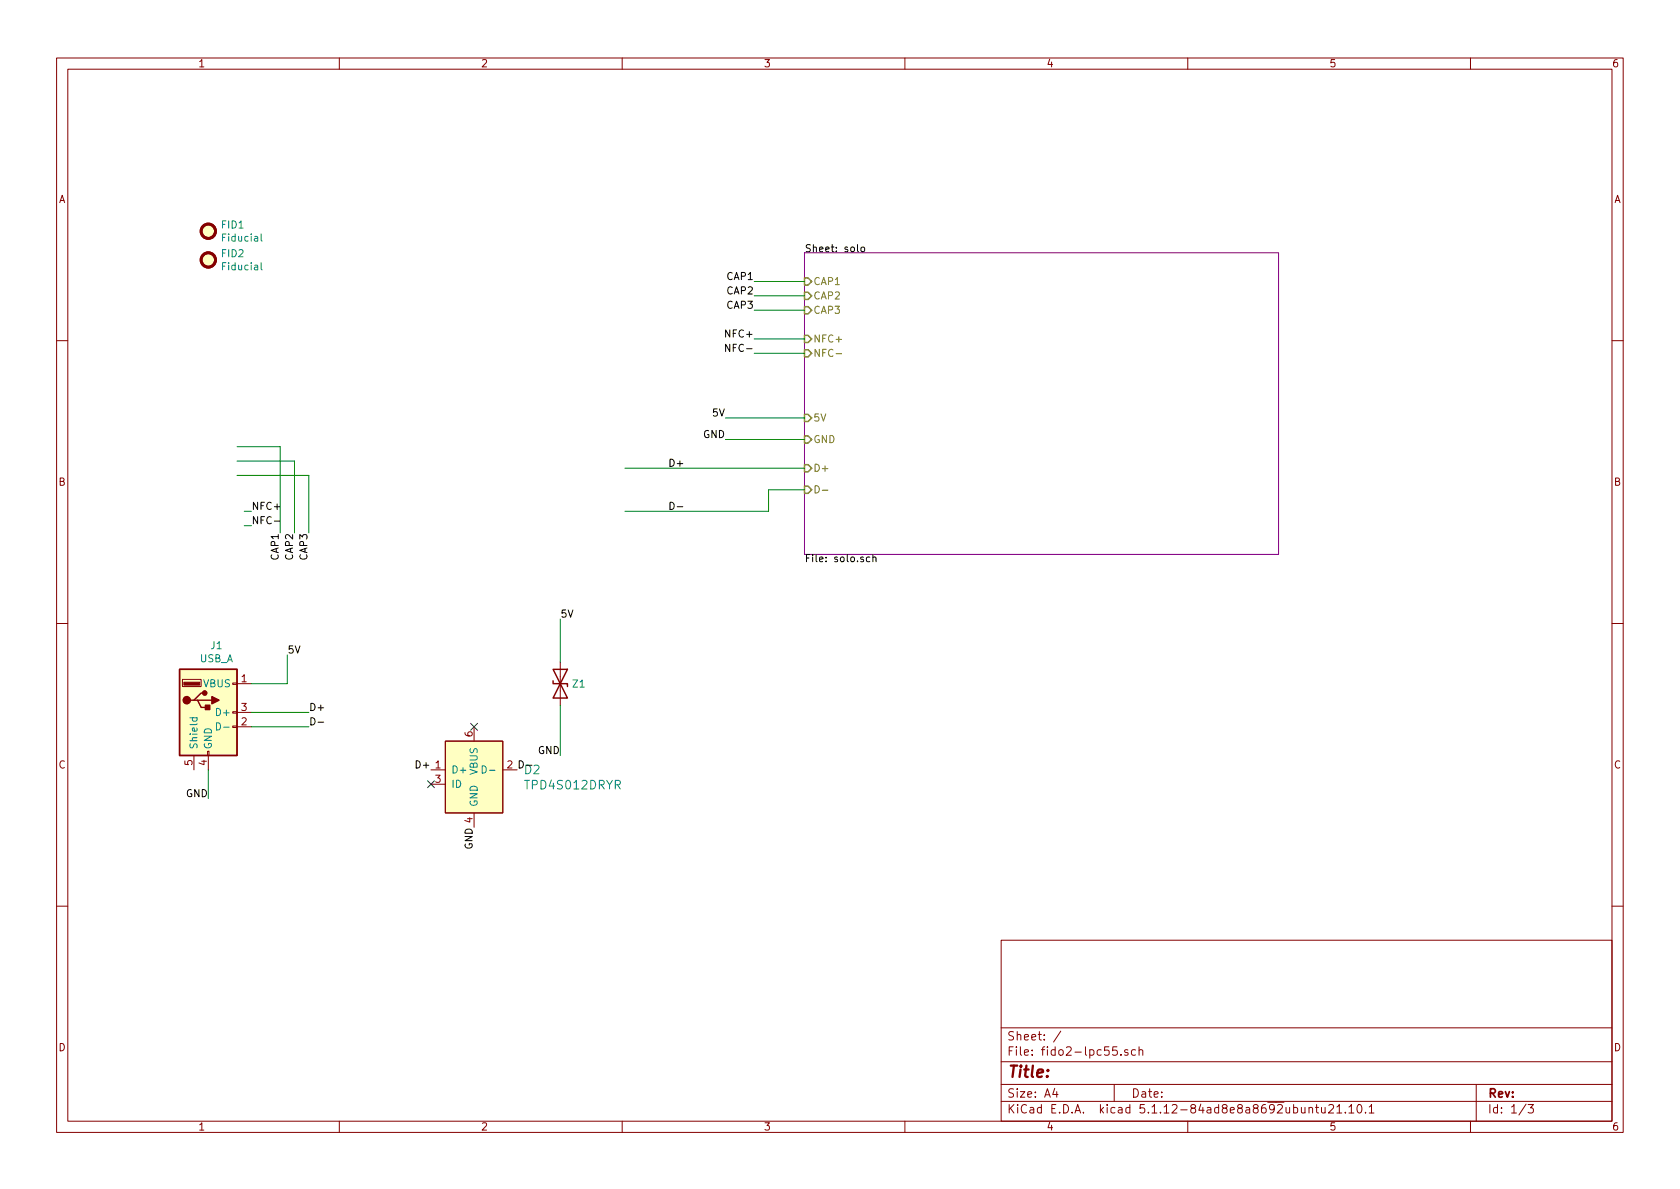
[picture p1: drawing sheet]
EESchema Schematic File Version 4
EELAYER 30 0
EELAYER END
$Descr A4 11693 8268
encoding utf-8
Sheet 1 3
Title ""
Date ""
Rev ""
Comp ""
Comment1 ""
Comment2 ""
Comment3 ""
Comment4 ""
$EndDescr
Text Label 3900 4300 0    50   ~ 0
5V
Text Label 3900 5250 2    50   ~ 0
GND
$Comp
L Device:D_TVS Z1
U 1 1
P 3900 4750
F 0 "Z1" V 3900 4829 50  0000 L CNN
F 1 "GG040205100N2P" V 3945 4828 50  0001 L CNN
F 2 "Resistor_SMD:R_0402_1005Metric" H 3900 4750 50  0001 C CNN
F 3 "~" H 3900 4750 50  0001 C CNN
F 4 "AVX Corporation" V 3900 4750 50  0001 C CNN "Manufacturer"
F 5 "" V 3900 4750 50  0001 C CNN "Description"
F 6 "GG040205100N2P" V 3900 4750 50  0001 C CNN "MPN"
F 7 "2" V 3900 4750 50  0001 C CNN "Pins"
F 8 "0402" V 3900 4750 50  0001 C CNN "Package"
	1    3900 4750
	0    1    1    0   
$EndComp
Wire Wire Line
	5350 3400 5600 3400
Wire Wire Line
	5350 3550 5350 3400
Wire Wire Line
	5250 2450 5600 2450
Wire Wire Line
	5600 2350 5250 2350
Wire Wire Line
	5250 2150 5600 2150
Wire Wire Line
	5600 2050 5250 2050
Wire Wire Line
	5250 1950 5600 1950
Text Label 5250 2450 2    50   ~ 0
NFC-
Text Label 5250 2350 2    50   ~ 0
NFC+
Text Label 5250 2150 2    50   ~ 0
CAP3
Text Label 5250 2050 2    50   ~ 0
CAP2
Text Label 5250 1950 2    50   ~ 0
CAP1
Wire Wire Line
	5050 3050 5600 3050
Wire Wire Line
	5050 2900 5600 2900
Text Label 5050 3050 2    50   ~ 0
GND
Text Label 5050 2900 2    50   ~ 0
5V
$Sheet
S 5600 1750 3300 2100
U 5DDFB633
F0 "solo" 50
F1 "solo.sch" 50
F2 "5V" I L 5600 2900 50 
F3 "GND" I L 5600 3050 50 
F4 "D+" I L 5600 3250 50 
F5 "D-" I L 5600 3400 50 
F6 "CAP1" I L 5600 1950 50 
F7 "CAP2" I L 5600 2050 50 
F8 "CAP3" I L 5600 2150 50 
F9 "NFC+" I L 5600 2350 50 
F10 "NFC-" I L 5600 2450 50 
$EndSheet
Wire Wire Line
	4350 3250 5600 3250
Wire Wire Line
	4350 3550 5350 3550
Text Label 2150 3700 3    50   ~ 0
CAP3
Text Label 2050 3700 3    50   ~ 0
CAP2
Text Label 1950 3700 3    50   ~ 0
CAP1
Wire Wire Line
	1950 3100 1650 3100
Wire Wire Line
	1950 3100 1950 3700
Wire Wire Line
	1650 3200 2050 3200
Wire Wire Line
	2050 3200 2050 3700
Wire Wire Line
	2150 3300 1650 3300
Wire Wire Line
	2150 3300 2150 3700
Text Label 2000 4550 0    50   ~ 0
5V
Wire Wire Line
	1750 4750 2000 4750
Wire Wire Line
	2000 4750 2000 4550
Text Label 4650 3250 0    50   ~ 0
D+
Text Label 4650 3550 0    50   ~ 0
D-
Text Label 2150 4950 0    50   ~ 0
D+
Text Label 2150 5050 0    50   ~ 0
D-
Wire Wire Line
	2150 5050 1750 5050
Wire Wire Line
	2150 4950 1750 4950
Text Label 1450 5550 2    50   ~ 0
GND
Wire Wire Line
	1450 5550 1450 5350
Text Label 1750 3650 0    50   ~ 0
NFC-
Text Label 1750 3550 0    50   ~ 0
NFC+
Wire Wire Line
	1750 3550 1700 3550
Wire Wire Line
	1750 3650 1700 3650
$Comp
L fido2-lpc55-rescue:TPD4S012DRYR-dk_TVS-Diodes D2
U 1 1
P 3300 5150
F 0 "D2" H 3644 4953 60  0000 L CNN
F 1 "TPD4S012DRYR" H 3644 4847 60  0000 L CNN
F 2 "digikey-footprints:UFDFN-6_1.45x1mm" H 3500 5350 60  0001 L CNN
F 3 "http://www.ti.com/general/docs/suppproductinfo.tsp?distId=10&gotoUrl=http%3A%2F%2Fwww.ti.com%2Flit%2Fgpn%2Ftpd4s012" H 3500 5450 60  0001 L CNN
F 4 "296-24244-1-ND" H 3500 5550 60  0001 L CNN "Digi-Key_PN"
F 5 "TPD4S012DRYR" H 3500 5650 60  0001 L CNN "MPN"
F 6 "Circuit Protection" H 3500 5750 60  0001 L CNN "Category"
F 7 "TVS - Diodes" H 3500 5850 60  0001 L CNN "Family"
F 8 "http://www.ti.com/general/docs/suppproductinfo.tsp?distId=10&gotoUrl=http%3A%2F%2Fwww.ti.com%2Flit%2Fgpn%2Ftpd4s012" H 3500 5950 60  0001 L CNN "DK_Datasheet_Link"
F 9 "/product-detail/en/texas-instruments/TPD4S012DRYR/296-24244-1-ND/2037535" H 3500 6050 60  0001 L CNN "DK_Detail_Page"
F 10 "TVS DIODE 5.5V 6SON" H 3500 6150 60  0001 L CNN "Description"
F 11 "Texas Instruments" H 3500 6250 60  0001 L CNN "Manufacturer"
F 12 "Active" H 3500 6350 60  0001 L CNN "Status"
	1    3300 5150
	1    0    0    -1  
$EndComp
Text Label 3600 5350 0    50   ~ 0
D-
Text Label 3000 5350 2    50   ~ 0
D+
NoConn ~ 3300 5050
Text Label 3300 5750 3    50   ~ 0
GND
NoConn ~ 3000 5450
Wire Wire Line
	3900 4300 3900 4600
Wire Wire Line
	3900 4900 3900 5250
$Comp
L Connector:USB_A J1
U 1 1
P 1450 4950
F 0 "J1" H 1507 5417 50  0000 C CNN
F 1 "USB_A" H 1507 5326 50  0000 C CNN
F 2 "footprints:USB-A-PLUG" H 1600 4900 50  0001 C CNN
F 3 " ~" H 1600 4900 50  0001 C CNN
	1    1450 4950
	1    0    0    -1  
$EndComp
$Comp
L Mechanical:Fiducial FID1
U 1 1
P 1450 1600
F 0 "FID1" H 1535 1646 50  0000 L CNN
F 1 "Fiducial" H 1535 1555 50  0000 L CNN
F 2 "Fiducial:Fiducial_0.5mm_Mask1mm" H 1450 1600 50  0001 C CNN
F 3 "~" H 1450 1600 50  0001 C CNN
	1    1450 1600
	1    0    0    -1  
$EndComp
$Comp
L Mechanical:Fiducial FID2
U 1 1
P 1450 1800
F 0 "FID2" H 1535 1846 50  0000 L CNN
F 1 "Fiducial" H 1535 1755 50  0000 L CNN
F 2 "Fiducial:Fiducial_0.5mm_Mask1mm" H 1450 1800 50  0001 C CNN
F 3 "~" H 1450 1800 50  0001 C CNN
	1    1450 1800
	1    0    0    -1  
$EndComp
$EndSCHEMATC
